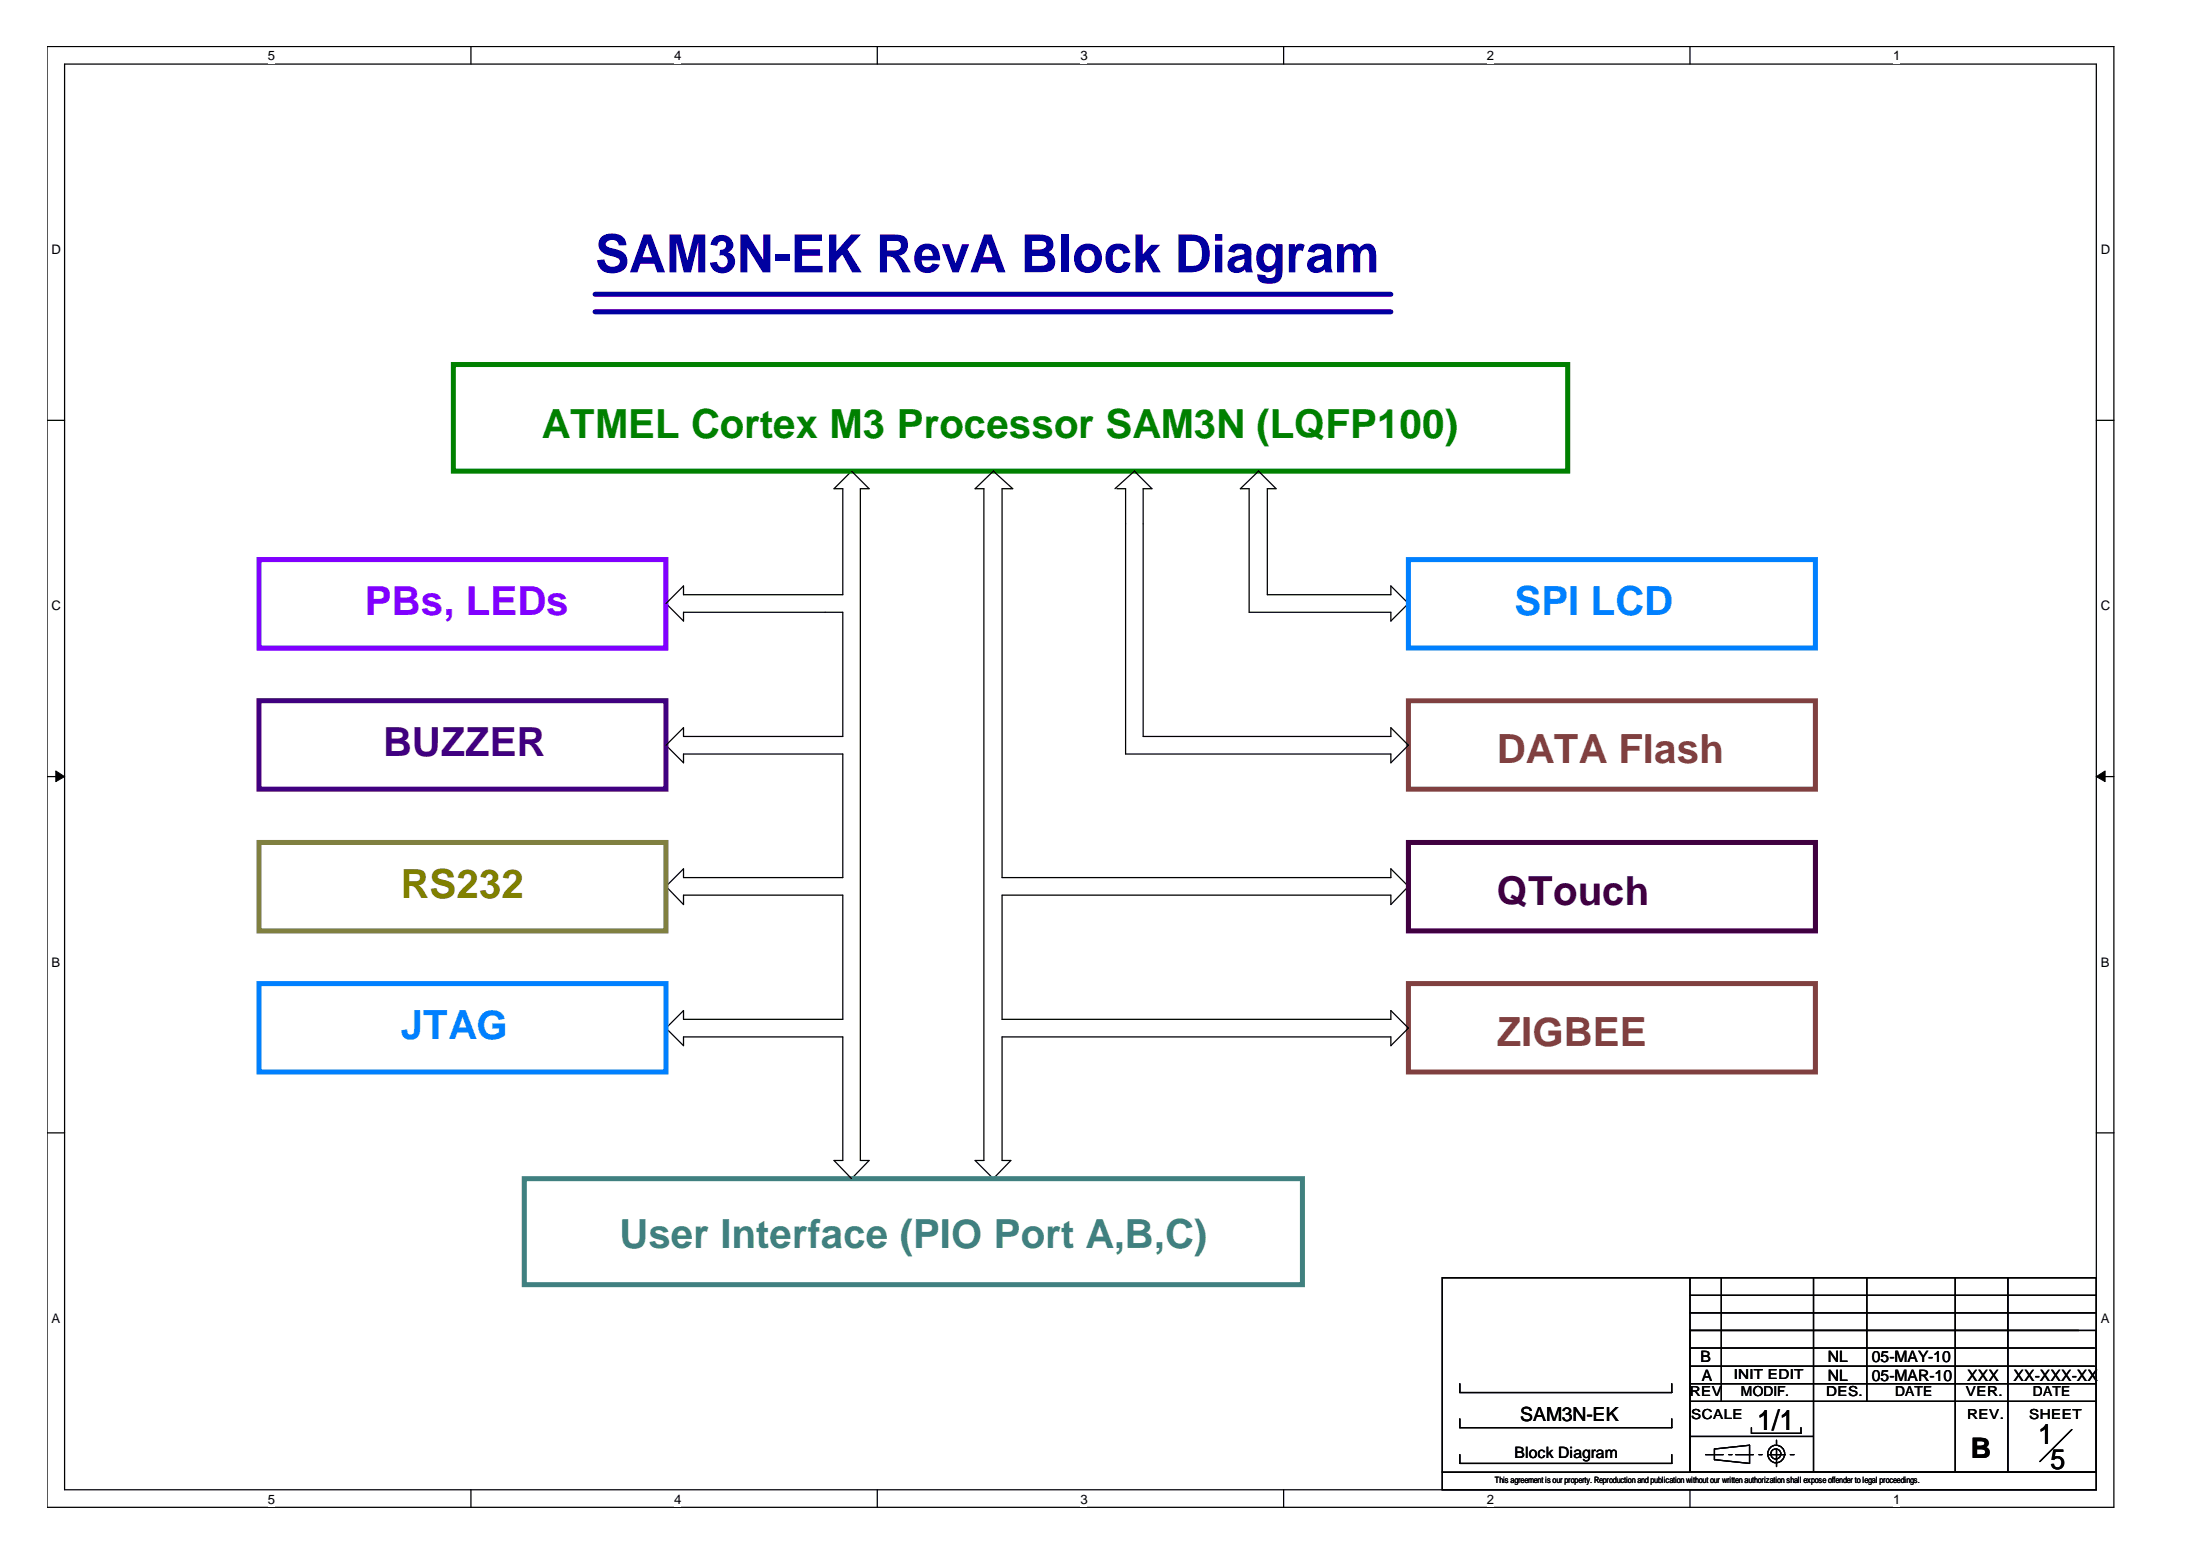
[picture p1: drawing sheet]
<svg xmlns="http://www.w3.org/2000/svg" width="297mm" height="210mm" viewBox="0 0 297 210" stroke-linecap="round" stroke-linejoin="round" font-family="sans-serif">
<path d="M6.3 6.3h279.1v197.2h-279.1zM8.7 8.7h274.3v192.4h-274.3z" fill="none" stroke="#000" stroke-width=".17"/>
<g fill="#fff">
<path d="M36.2 6.5h.9v2.1h-.9z"/>
<path d="M36.2 201.4h.9v2h-.9z"/>
</g>
<path d="M63.6 6.3v2.4M63.6 201.1v2.4" fill="none" stroke="#000" stroke-width=".17"/>
<g fill="#fff">
<path d="M91 6.5h.9v2.1h-.9z"/>
<path d="M91 201.4h.9v2h-.9z"/>
</g>
<path d="M118.4 6.3v2.4M118.4 201.1v2.4" fill="none" stroke="#000" stroke-width=".17"/>
<g fill="#fff">
<path d="M145.9 6.5h.9v2.1h-.9z"/>
<path d="M145.9 201.4h.9v2h-.9z"/>
</g>
<path d="M173.3 6.3v2.4M173.3 201.1v2.4" fill="none" stroke="#000" stroke-width=".17"/>
<g fill="#fff">
<path d="M200.7 6.5h1v2.1h-1z"/>
<path d="M200.7 201.4h1v2h-1z"/>
</g>
<path d="M228.2 6.3v2.4M228.2 201.1v2.4" fill="none" stroke="#000" stroke-width=".17"/>
<g fill="#fff">
<path d="M255.6 6.5h.9v2.1h-.9z"/>
<path d="M255.6 201.4h.9v2h-.9z"/>
<path d="M6.9 32.7h1.2v2h-1.2z"/>
<path d="M283.6 32.7h1.2v2h-1.2z"/>
<path d="M6.9 80.8h1.2v2h-1.2z"/>
<path d="M283.6 80.8h1.2v2h-1.2z"/>
</g>
<path d="M6.3 56.7h2.4M283 56.7h2.4" fill="none" stroke="#000" stroke-width=".17"/>
<g fill="#fff">
<path d="M6.9 128.9h1.1v2h-1.1z"/>
<path d="M283.6 128.9h1.1v2h-1.1z"/>
</g>
<path d="M6.3 104.8h2.4M283 104.8h2.4" fill="none" stroke="#000" stroke-width=".17"/>
<g fill="#000" stroke="#000" stroke-width=".14">
<path d="M7.5 104.1l1.2 .7-1.2 .7z" fill-rule="evenodd"/>
<path d="M283 104.8l1.2-.7v1.4z" fill-rule="evenodd"/>
</g>
<g fill="#fff">
<path d="M6.9 177h1.1v2h-1.1z"/>
<path d="M283.6 177h1.1v2h-1.1z"/>
</g>
<g fill="none" stroke="#000" stroke-width=".17">
<path d="M131.7 66l2.4-2.4 2.6 2.4h-1.4v52.5h52.5v-1.2l2.4 2.3-2.4 2.5v-1.3h-52.5v16.8h52.5v-1.2l2.4 2.4-2.4 2.4v-1.2h-52.5v16.6h1.2l-2.4 2.5-2.4-2.5h1.1v-90.6zM150.5 66l2.7-2.4 2.3 2.4h-1.2v33.4h33.5v-1.2l2.4 2.4-2.4 2.4v-1.2h-35.8v-35.8h-1.2M167.5 66l2.4-2.4 2.4 2.4h-1.2v14.3h16.7v-1.2l2.4 2.4-2.4 2.3v-1.2h-19.1v-16.6zM89.9 81.5l2.4-2.4v1.2h21.5v-14.3h-1.2l2.4-2.4 2.3 2.4h-1.1v90.6h1.1l-2.3 2.5-2.4-2.5h1.2v-16.6h-21.5v1.2l-2.4-2.4 2.4-2.4v1.2h21.5v-16.8h-21.5v1.3l-2.4-2.5 2.4-2.3v1.2h21.5v-16.7h-21.5v1.2l-2.4-2.4 2.4-2.4v1.2h21.5v-16.8h-21.5v1.2zM6.3 152.9h2.4M283 152.9h2.4M228.2 172.5h54.8v26.2h-54.8zM228.2 179.6h54.8v19.1h-54.8zM228.2 174.9h54.8M228.2 179.6h52.5M228.2 177.2h54.8M228.2 172.5h-33.5v26.2"/>
<path d="M232.4 172.5v16.7M244.9 172.5v26.2M252.1 172.5v16.7M264 172.5v26.2M271.1 172.5v26.2M194.7 198.7h88.3v2.4h-88.3zM197.1 196.4v1.1h28.6v-1.1M197.1 186.8v1.2h28.6v-1.2M197.1 191.5v1.2h28.6v-1.2M228.2 184.4h54.6M228.2 182h54.6M228.2 189.2h54.8"/>
<path d="M228.2 193.9h16.7M228.2 186.8h54.8M230.3 196.4h2.4M231.5 195.6l4.7-.5v2.4l-4.7-.5zM233.4 196.4h.4M234.4 196.4h2.3M236.5 192.7v.8h6.7v-.8M237.5 196.4h.4M238.7 196.4h2.3M239.9 194.4v.5M239.9 195.6v2.4M241.7 196.4h.5"/>
<path d="M279.7 193l-4.3 4.3"/>
<circle cx="239.8" cy="196.3" r=".68"/>
<circle cx="239.8" cy="196.3" r="1.17"/>
</g>
<path d="M190.2 94.6h54.9v11.9h-54.9zM190.2 132.8h54.9v11.9h-54.9z" fill="none" stroke="#804040" stroke-width=".68"/>
<path d="M190.2 75.5h54.9v12h-54.9zM35 132.8h54.9v11.9h-54.9z" fill="none" stroke="#0080ff" stroke-width=".68"/>
<path d="M80.3 39.7h107.5M80.3 42.1h107.5" fill="none" stroke="#0000a0" stroke-width=".68"/>
<path d="M61.2 49.2h150.5v14.4h-150.5z" fill="none" stroke="#008000" stroke-width=".68"/>
<path d="M70.8 159.1h105.1v14.3h-105.1z" fill="none" stroke="#408080" stroke-width=".68"/>
<path d="M35 113.7h54.9v12h-54.9z" fill="none" stroke="#808040" stroke-width=".68"/>
<path d="M190.2 113.7h54.9v12h-54.9z" fill="none" stroke="#400040" stroke-width=".68"/>
<path d="M35 94.6h54.9v11.9h-54.9z" fill="none" stroke="#400080" stroke-width=".68"/>
<path d="M35 75.5h54.9v12h-54.9z" fill="none" stroke="#8000ff" stroke-width=".68"/>
<text font-size="7.1" fill="#0000a0" x="80.3" y="36.8">SAM3N-EK RevA Block Diagram</text>
<text font-size="5.4" fill="#008000" x="73.2" y="59.1">ATMEL Cortex M3 Processor SAM3N (LQFP100)</text>
<text font-size="5.4" fill="#8000ff" x="49.3" y="83">PBs, LEDs</text>
<g font-size="5.4" fill="#0080ff">
<text x="204.5" y="83">SPI LCD</text>
<text x="54.1" y="140.3">JTAG</text>
</g>
<text font-size="5.4" fill="#400080" x="51.7" y="102">BUZZER</text>
<g font-size="5.4" fill="#804040">
<text x="202.1" y="103.1">DATA Flash</text>
<text x="202.1" y="141.2">ZIGBEE</text>
</g>
<text font-size="5.4" fill="#808000" x="54.1" y="121.2">RS232</text>
<text font-size="5.4" fill="#400040" x="202.1" y="122.1">QTouch</text>
<text font-size="5.4" fill="#408080" x="83.7" y="168.4">User Interface (PIO Port A,B,C)</text>
<g font-size="3.8">
<text x="237.2" y="193.1">1/1</text>
<text x="266.1" y="196.8">B</text>
<text x="275.2" y="194.9">1</text>
<text x="276.9" y="198.3">5</text>
</g>
<text font-size="2.6" x="205.2" y="191.8">SAM3N-EK</text>
<g font-size="2.1">
<text x="229.6" y="183.9">B</text>
<text x="246.8" y="183.9">NL</text>
<text x="252.7" y="183.9">05-MAY-10</text>
<text x="229.8" y="186.4">A</text>
<text x="246.8" y="186.4">NL</text>
<text x="252.7" y="186.4">05-MAR-10</text>
<text x="265.6" y="186.4">XXX</text>
<text x="271.9" y="186.4">XX-XXX-XX</text>
<text x="204.5" y="196.9">Block Diagram</text>
</g>
<g font-size="1.9">
<text x="228.2" y="188.5">REV</text>
<text x="228.3" y="191.5">SCALE</text>
<text x="234.1" y="186.1">INIT EDIT</text>
<text x="235" y="188.5">MODIF.</text>
<text x="246.5" y="188.5">DES.</text>
<text x="255.9" y="188.5">DATE</text>
<text x="265.4" y="188.5">VER.</text>
<text x="265.6" y="191.5">REV.</text>
<text x="274" y="191.5">SHEET</text>
<text x="274.5" y="188.5">DATE</text>
</g>
<g font-size="1.8">
<text x="36.2" y="8.1">5</text>
<text x="91" y="8.1">4</text>
<text x="145.9" y="8.1">3</text>
<text x="200.7" y="8.1">2</text>
<text x="255.6" y="8.1">1</text>
<text x="6.9" y="34.3">D</text>
<text x="283.6" y="34.3">D</text>
<text x="6.9" y="82.4">C</text>
<text x="283.6" y="82.4">C</text>
<text x="6.9" y="130.5">B</text>
<text x="283.6" y="130.5">B</text>
<text x="6.9" y="178.6">A</text>
<text x="283.6" y="178.6">A</text>
<text x="36.2" y="203">5</text>
<text x="91" y="203">4</text>
<text x="145.9" y="203">3</text>
<text x="200.7" y="203">2</text>
<text x="255.6" y="203">1</text>
</g>
<g font-size="1.2">
<text x="201.8" y="200.3">This agreement iiis our property. Reproduction and publication without our written authorization shall expose offender to legal proceedings.</text>
<text x="201.8" y="200.3">This agreement s our property. Reproduction and publication without our written authorization shall expose offender to legal proceedings.</text>
</g>
</svg>
